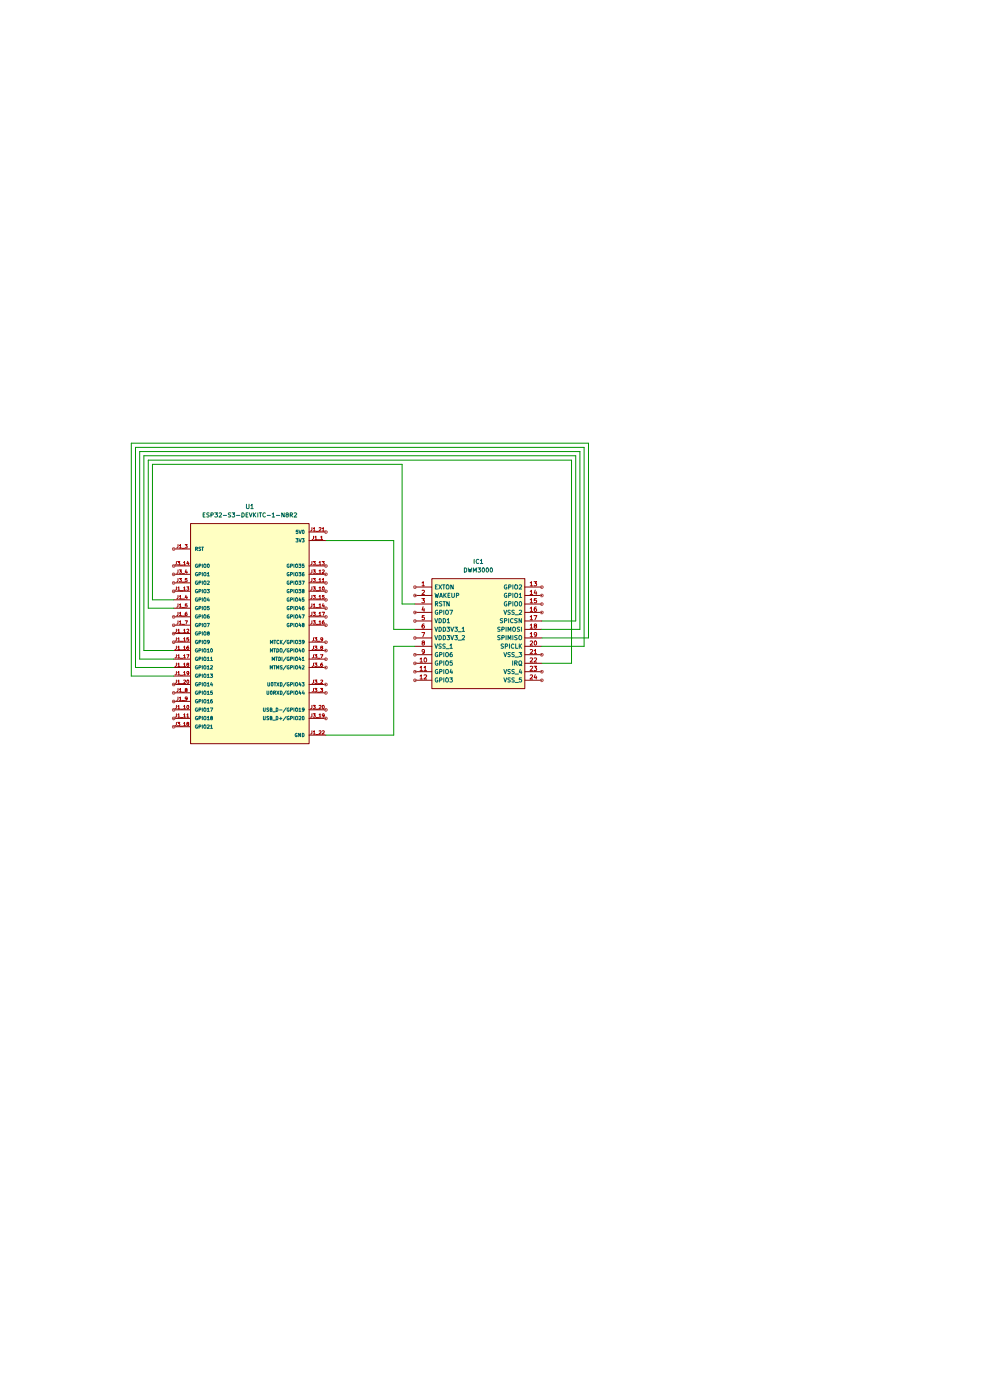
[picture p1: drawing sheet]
(kicad_sch
 (version 20250114)
 (generator "eeschema")
 (generator_version "9.0")
 (paper "A4")
 (lib_symbols
  (symbol "DWM3000:DWM3000" (exclude_from_sim no) (in_bom yes) (on_board yes)
   (property "Reference" "IC" (at 34.29 7.62 0) (effects (font (size 1.27 1.27)) (justify left top)))
   (property "Value" "DWM3000" (at 34.29 5.08 0) (effects (font (size 1.27 1.27)) (justify left top)))
   (property "Footprint" "DWM3000" (at 34.29 -94.92 0) (effects (font (size 1.27 1.27)) (justify left top) (hide yes)))
   (property "Datasheet" "https://www.qorvo.com/products/p/DWM3000#documents" (at 34.29 -194.92 0) (effects (font (size 1.27 1.27)) (justify left top) (hide yes)))
   (property "Description" "6.5 & 8.0 GHz Ultra-Wideband (UWB) Module,Supply voltage: 2.5 to 3.6 V (VDD3V3), 1.62 to 3.6 V (VDD1)." (at 0 0 0) (effects (font (size 1.27 1.27)) (hide yes)))
   (property "Height" "2.89" (at 34.29 -394.92 0) (effects (font (size 1.27 1.27)) (justify left top) (hide yes)))
   (property "Manufacturer_Name" "Qorvo" (at 34.29 -494.92 0) (effects (font (size 1.27 1.27)) (justify left top) (hide yes)))
   (property "Manufacturer_Part_Number" "DWM3000" (at 34.29 -594.92 0) (effects (font (size 1.27 1.27)) (justify left top) (hide yes)))
   (property "Mouser Part Number" "N/A" (at 34.29 -694.92 0) (effects (font (size 1.27 1.27)) (justify left top) (hide yes)))
   (property "Mouser Price/Stock" "https://www.mouser.co.uk/ProductDetail/Qorvo/DWM3000?qs=iLbezkQI%252BsgcUwU6rIS9AQ%3D%3D" (at 34.29 -794.92 0) (effects (font (size 1.27 1.27)) (justify left top) (hide yes)))
   (property "Arrow Part Number" "" (at 34.29 -894.92 0) (effects (font (size 1.27 1.27)) (justify left top) (hide yes)))
   (property "Arrow Price/Stock" "" (at 34.29 -994.92 0) (effects (font (size 1.27 1.27)) (justify left top) (hide yes)))
   (symbol "DWM3000_1_1"
    (rectangle (start 5.08 2.54) (end 33.02 -30.48) (stroke (width 0.254) (type default)) (fill (type background)))
    (pin passive line (at 0 0 0) (length 5.08) (name "EXTON" (effects (font (size 1.27 1.27)))) (number "1" (effects (font (size 1.27 1.27)))))
    (pin passive line (at 0 -2.54 0) (length 5.08) (name "WAKEUP" (effects (font (size 1.27 1.27)))) (number "2" (effects (font (size 1.27 1.27)))))
    (pin passive line (at 0 -5.08 0) (length 5.08) (name "RSTN" (effects (font (size 1.27 1.27)))) (number "3" (effects (font (size 1.27 1.27)))))
    (pin passive line (at 0 -7.62 0) (length 5.08) (name "GPIO7" (effects (font (size 1.27 1.27)))) (number "4" (effects (font (size 1.27 1.27)))))
    (pin passive line (at 0 -10.16 0) (length 5.08) (name "VDD1" (effects (font (size 1.27 1.27)))) (number "5" (effects (font (size 1.27 1.27)))))
    (pin passive line (at 0 -12.7 0) (length 5.08) (name "VDD3V3_1" (effects (font (size 1.27 1.27)))) (number "6" (effects (font (size 1.27 1.27)))))
    (pin passive line (at 0 -15.24 0) (length 5.08) (name "VDD3V3_2" (effects (font (size 1.27 1.27)))) (number "7" (effects (font (size 1.27 1.27)))))
    (pin passive line (at 0 -17.78 0) (length 5.08) (name "VSS_1" (effects (font (size 1.27 1.27)))) (number "8" (effects (font (size 1.27 1.27)))))
    (pin passive line (at 0 -20.32 0) (length 5.08) (name "GPIO6" (effects (font (size 1.27 1.27)))) (number "9" (effects (font (size 1.27 1.27)))))
    (pin passive line (at 0 -22.86 0) (length 5.08) (name "GPIO5" (effects (font (size 1.27 1.27)))) (number "10" (effects (font (size 1.27 1.27)))))
    (pin passive line (at 0 -25.4 0) (length 5.08) (name "GPIO4" (effects (font (size 1.27 1.27)))) (number "11" (effects (font (size 1.27 1.27)))))
    (pin passive line (at 0 -27.94 0) (length 5.08) (name "GPIO3" (effects (font (size 1.27 1.27)))) (number "12" (effects (font (size 1.27 1.27)))))
    (pin passive line (at 38.1 0 180) (length 5.08) (name "GPIO2" (effects (font (size 1.27 1.27)))) (number "13" (effects (font (size 1.27 1.27)))))
    (pin passive line (at 38.1 -2.54 180) (length 5.08) (name "GPIO1" (effects (font (size 1.27 1.27)))) (number "14" (effects (font (size 1.27 1.27)))))
    (pin passive line (at 38.1 -5.08 180) (length 5.08) (name "GPIO0" (effects (font (size 1.27 1.27)))) (number "15" (effects (font (size 1.27 1.27)))))
    (pin passive line (at 38.1 -7.62 180) (length 5.08) (name "VSS_2" (effects (font (size 1.27 1.27)))) (number "16" (effects (font (size 1.27 1.27)))))
    (pin passive line (at 38.1 -10.16 180) (length 5.08) (name "SPICSN" (effects (font (size 1.27 1.27)))) (number "17" (effects (font (size 1.27 1.27)))))
    (pin passive line (at 38.1 -12.7 180) (length 5.08) (name "SPIMOSI" (effects (font (size 1.27 1.27)))) (number "18" (effects (font (size 1.27 1.27)))))
    (pin passive line (at 38.1 -15.24 180) (length 5.08) (name "SPIMISO" (effects (font (size 1.27 1.27)))) (number "19" (effects (font (size 1.27 1.27)))))
    (pin passive line (at 38.1 -17.78 180) (length 5.08) (name "SPICLK" (effects (font (size 1.27 1.27)))) (number "20" (effects (font (size 1.27 1.27)))))
    (pin passive line (at 38.1 -20.32 180) (length 5.08) (name "VSS_3" (effects (font (size 1.27 1.27)))) (number "21" (effects (font (size 1.27 1.27)))))
    (pin passive line (at 38.1 -22.86 180) (length 5.08) (name "IRQ" (effects (font (size 1.27 1.27)))) (number "22" (effects (font (size 1.27 1.27)))))
    (pin passive line (at 38.1 -25.4 180) (length 5.08) (name "VSS_4" (effects (font (size 1.27 1.27)))) (number "23" (effects (font (size 1.27 1.27)))))
    (pin passive line (at 38.1 -27.94 180) (length 5.08) (name "VSS_5" (effects (font (size 1.27 1.27)))) (number "24" (effects (font (size 1.27 1.27))))))
   (embedded_fonts no))
  (symbol "ESP32-S3-DEVKITC-1-N8R2:ESP32-S3-DEVKITC-1-N8R2"
   (pin_names
    (offset 1.016)) (exclude_from_sim no) (in_bom yes) (on_board yes)
   (property "Reference" "U" (at -17.78 35.56 0) (effects (font (size 1.27 1.27)) (justify left top)))
   (property "Value" "ESP32-S3-DEVKITC-1-N8R2" (at -17.78 -35.56 0) (effects (font (size 1.27 1.27)) (justify left bottom)))
   (property "Footprint" "ESP32-S3-DEVKITC-1-N8R2:XCVR_ESP32-S3-DEVKITC-1-N8R2" (at 0 0 0) (effects (font (size 1.27 1.27)) (justify bottom) (hide yes)))
   (property "Datasheet" "" (at 0 0 0) (effects (font (size 1.27 1.27)) (hide yes)))
   (property "Description" "" (at 0 0 0) (effects (font (size 1.27 1.27)) (hide yes)))
   (property "MF" "Espressif Systems" (at 0 0 0) (effects (font (size 1.27 1.27)) (justify bottom) (hide yes)))
   (property "Description_1" "WiFi Development Tools - 802.11 ESP32-S3 general-purpose development board, embeds ESP32-S3-WROOM-1-N8R2, with pin header" (at 0 0 0) (effects (font (size 1.27 1.27)) (justify bottom) (hide yes)))
   (property "Package" "None" (at 0 0 0) (effects (font (size 1.27 1.27)) (justify bottom) (hide yes)))
   (property "Price" "None" (at 0 0 0) (effects (font (size 1.27 1.27)) (justify bottom) (hide yes)))
   (property "Check_prices" "https://www.snapeda.com/parts/ESP32-S3-DEVKITC-1-N8R2/Espressif+Systems/view-part/?ref=eda" (at 0 0 0) (effects (font (size 1.27 1.27)) (justify bottom) (hide yes)))
   (property "STANDARD" "Manufacturer Recommendations" (at 0 0 0) (effects (font (size 1.27 1.27)) (justify bottom) (hide yes)))
   (property "PARTREV" "V1" (at 0 0 0) (effects (font (size 1.27 1.27)) (justify bottom) (hide yes)))
   (property "SnapEDA_Link" "https://www.snapeda.com/parts/ESP32-S3-DEVKITC-1-N8R2/Espressif+Systems/view-part/?ref=snap" (at 0 0 0) (effects (font (size 1.27 1.27)) (justify bottom) (hide yes)))
   (property "MP" "ESP32-S3-DEVKITC-1-N8R2" (at 0 0 0) (effects (font (size 1.27 1.27)) (justify bottom) (hide yes)))
   (property "Purchase-URL" "https://www.snapeda.com/api/url_track_click_mouser/?unipart_id=8918256&manufacturer=Espressif Systems&part_name=ESP32-S3-DEVKITC-1-N8R2&search_term=esp32-s3 devkit c" (at 0 0 0) (effects (font (size 1.27 1.27)) (justify bottom) (hide yes)))
   (property "Availability" "In Stock" (at 0 0 0) (effects (font (size 1.27 1.27)) (justify bottom) (hide yes)))
   (property "MANUFACTURER" "Espressif" (at 0 0 0) (effects (font (size 1.27 1.27)) (justify bottom) (hide yes)))
   (symbol "ESP32-S3-DEVKITC-1-N8R2_0_0"
    (rectangle (start -17.78 -33.02) (end 17.78 33.02) (stroke (width 0.254) (type default)) (fill (type background)))
    (pin input line (at -22.86 25.4 0) (length 5.08) (name "RST" (effects (font (size 1.016 1.016)))) (number "J1_3" (effects (font (size 1.016 1.016)))))
    (pin bidirectional line (at -22.86 20.32 0) (length 5.08) (name "GPIO0" (effects (font (size 1.016 1.016)))) (number "J3_14" (effects (font (size 1.016 1.016)))))
    (pin bidirectional line (at -22.86 17.78 0) (length 5.08) (name "GPIO1" (effects (font (size 1.016 1.016)))) (number "J3_4" (effects (font (size 1.016 1.016)))))
    (pin bidirectional line (at -22.86 15.24 0) (length 5.08) (name "GPIO2" (effects (font (size 1.016 1.016)))) (number "J3_5" (effects (font (size 1.016 1.016)))))
    (pin bidirectional line (at -22.86 12.7 0) (length 5.08) (name "GPIO3" (effects (font (size 1.016 1.016)))) (number "J1_13" (effects (font (size 1.016 1.016)))))
    (pin bidirectional line (at -22.86 10.16 0) (length 5.08) (name "GPIO4" (effects (font (size 1.016 1.016)))) (number "J1_4" (effects (font (size 1.016 1.016)))))
    (pin bidirectional line (at -22.86 7.62 0) (length 5.08) (name "GPIO5" (effects (font (size 1.016 1.016)))) (number "J1_5" (effects (font (size 1.016 1.016)))))
    (pin bidirectional line (at -22.86 5.08 0) (length 5.08) (name "GPIO6" (effects (font (size 1.016 1.016)))) (number "J1_6" (effects (font (size 1.016 1.016)))))
    (pin bidirectional line (at -22.86 2.54 0) (length 5.08) (name "GPIO7" (effects (font (size 1.016 1.016)))) (number "J1_7" (effects (font (size 1.016 1.016)))))
    (pin bidirectional line (at -22.86 0 0) (length 5.08) (name "GPIO8" (effects (font (size 1.016 1.016)))) (number "J1_12" (effects (font (size 1.016 1.016)))))
    (pin bidirectional line (at -22.86 -2.54 0) (length 5.08) (name "GPIO9" (effects (font (size 1.016 1.016)))) (number "J1_15" (effects (font (size 1.016 1.016)))))
    (pin bidirectional line (at -22.86 -5.08 0) (length 5.08) (name "GPIO10" (effects (font (size 1.016 1.016)))) (number "J1_16" (effects (font (size 1.016 1.016)))))
    (pin bidirectional line (at -22.86 -7.62 0) (length 5.08) (name "GPIO11" (effects (font (size 1.016 1.016)))) (number "J1_17" (effects (font (size 1.016 1.016)))))
    (pin bidirectional line (at -22.86 -10.16 0) (length 5.08) (name "GPIO12" (effects (font (size 1.016 1.016)))) (number "J1_18" (effects (font (size 1.016 1.016)))))
    (pin bidirectional line (at -22.86 -12.7 0) (length 5.08) (name "GPIO13" (effects (font (size 1.016 1.016)))) (number "J1_19" (effects (font (size 1.016 1.016)))))
    (pin bidirectional line (at -22.86 -15.24 0) (length 5.08) (name "GPIO14" (effects (font (size 1.016 1.016)))) (number "J1_20" (effects (font (size 1.016 1.016)))))
    (pin bidirectional line (at -22.86 -17.78 0) (length 5.08) (name "GPIO15" (effects (font (size 1.016 1.016)))) (number "J1_8" (effects (font (size 1.016 1.016)))))
    (pin bidirectional line (at -22.86 -20.32 0) (length 5.08) (name "GPIO16" (effects (font (size 1.016 1.016)))) (number "J1_9" (effects (font (size 1.016 1.016)))))
    (pin bidirectional line (at -22.86 -22.86 0) (length 5.08) (name "GPIO17" (effects (font (size 1.016 1.016)))) (number "J1_10" (effects (font (size 1.016 1.016)))))
    (pin bidirectional line (at -22.86 -25.4 0) (length 5.08) (name "GPIO18" (effects (font (size 1.016 1.016)))) (number "J1_11" (effects (font (size 1.016 1.016)))))
    (pin bidirectional line (at -22.86 -27.94 0) (length 5.08) (name "GPIO21" (effects (font (size 1.016 1.016)))) (number "J3_18" (effects (font (size 1.016 1.016)))))
    (pin power_in line (at 22.86 30.48 180) (length 5.08) (name "5V0" (effects (font (size 1.016 1.016)))) (number "J1_21" (effects (font (size 1.016 1.016)))))
    (pin power_in line (at 22.86 27.94 180) (length 5.08) (name "3V3" (effects (font (size 1.016 1.016)))) (number "J1_1" (effects (font (size 1.016 1.016)))))
    (pin power_in line (at 22.86 27.94 180) (length 5.08) (hide yes) (name "3V3" (effects (font (size 1.016 1.016)))) (number "J1_2" (effects (font (size 1.016 1.016)))))
    (pin bidirectional line (at 22.86 20.32 180) (length 5.08) (name "GPIO35" (effects (font (size 1.016 1.016)))) (number "J3_13" (effects (font (size 1.016 1.016)))))
    (pin bidirectional line (at 22.86 17.78 180) (length 5.08) (name "GPIO36" (effects (font (size 1.016 1.016)))) (number "J3_12" (effects (font (size 1.016 1.016)))))
    (pin bidirectional line (at 22.86 15.24 180) (length 5.08) (name "GPIO37" (effects (font (size 1.016 1.016)))) (number "J3_11" (effects (font (size 1.016 1.016)))))
    (pin bidirectional line (at 22.86 12.7 180) (length 5.08) (name "GPIO38" (effects (font (size 1.016 1.016)))) (number "J3_10" (effects (font (size 1.016 1.016)))))
    (pin bidirectional line (at 22.86 10.16 180) (length 5.08) (name "GPIO45" (effects (font (size 1.016 1.016)))) (number "J3_15" (effects (font (size 1.016 1.016)))))
    (pin bidirectional line (at 22.86 7.62 180) (length 5.08) (name "GPIO46" (effects (font (size 1.016 1.016)))) (number "J1_14" (effects (font (size 1.016 1.016)))))
    (pin bidirectional line (at 22.86 5.08 180) (length 5.08) (name "GPIO47" (effects (font (size 1.016 1.016)))) (number "J3_17" (effects (font (size 1.016 1.016)))))
    (pin bidirectional line (at 22.86 2.54 180) (length 5.08) (name "GPIO48" (effects (font (size 1.016 1.016)))) (number "J3_16" (effects (font (size 1.016 1.016)))))
    (pin bidirectional line (at 22.86 -2.54 180) (length 5.08) (name "MTCK/GPIO39" (effects (font (size 1.016 1.016)))) (number "J3_9" (effects (font (size 1.016 1.016)))))
    (pin bidirectional line (at 22.86 -5.08 180) (length 5.08) (name "MTDO/GPIO40" (effects (font (size 1.016 1.016)))) (number "J3_8" (effects (font (size 1.016 1.016)))))
    (pin bidirectional line (at 22.86 -7.62 180) (length 5.08) (name "MTDI/GPIO41" (effects (font (size 1.016 1.016)))) (number "J3_7" (effects (font (size 1.016 1.016)))))
    (pin bidirectional line (at 22.86 -10.16 180) (length 5.08) (name "MTMS/GPIO42" (effects (font (size 1.016 1.016)))) (number "J3_6" (effects (font (size 1.016 1.016)))))
    (pin bidirectional line (at 22.86 -15.24 180) (length 5.08) (name "U0TXD/GPIO43" (effects (font (size 1.016 1.016)))) (number "J3_2" (effects (font (size 1.016 1.016)))))
    (pin bidirectional line (at 22.86 -17.78 180) (length 5.08) (name "U0RXD/GPIO44" (effects (font (size 1.016 1.016)))) (number "J3_3" (effects (font (size 1.016 1.016)))))
    (pin bidirectional line (at 22.86 -22.86 180) (length 5.08) (name "USB_D-/GPIO19" (effects (font (size 1.016 1.016)))) (number "J3_20" (effects (font (size 1.016 1.016)))))
    (pin bidirectional line (at 22.86 -25.4 180) (length 5.08) (name "USB_D+/GPIO20" (effects (font (size 1.016 1.016)))) (number "J3_19" (effects (font (size 1.016 1.016)))))
    (pin power_in line (at 22.86 -30.48 180) (length 5.08) (name "GND" (effects (font (size 1.016 1.016)))) (number "J1_22" (effects (font (size 1.016 1.016)))))
    (pin power_in line (at 22.86 -30.48 180) (length 5.08) (hide yes) (name "GND" (effects (font (size 1.016 1.016)))) (number "J3_1" (effects (font (size 1.016 1.016)))))
    (pin power_in line (at 22.86 -30.48 180) (length 5.08) (hide yes) (name "GND" (effects (font (size 1.016 1.016)))) (number "J3_21" (effects (font (size 1.016 1.016)))))
    (pin power_in line (at 22.86 -30.48 180) (length 5.08) (hide yes) (name "GND" (effects (font (size 1.016 1.016)))) (number "J3_22" (effects (font (size 1.016 1.016))))))
   (embedded_fonts no)))
 (wire
  (pts (xy 97.79 115.57) (xy 118.11 115.57))
  (stroke (width 0) (type default)))
 (wire
  (pts (xy 52.07 95.25) (xy 40.64 95.25))
  (stroke (width 0) (type default)))
 (wire
  (pts (xy 45.72 34.29) (xy 120.65 34.29))
  (stroke (width 0) (type default)))
 (wire
  (pts (xy 52.07 77.47) (xy 44.45 77.47))
  (stroke (width 0) (type default)))
 (wire
  (pts (xy 44.45 33.02) (xy 171.45 33.02))
  (stroke (width 0) (type default)))
 (wire
  (pts (xy 120.65 34.29) (xy 120.65 76.2))
  (stroke (width 0) (type default)))
 (wire
  (pts (xy 173.99 30.48) (xy 173.99 83.82))
  (stroke (width 0) (type default)))
 (wire
  (pts (xy 44.45 77.47) (xy 44.45 33.02))
  (stroke (width 0) (type default)))
 (wire
  (pts (xy 52.07 90.17) (xy 43.18 90.17))
  (stroke (width 0) (type default)))
 (wire
  (pts (xy 40.64 29.21) (xy 175.26 29.21))
  (stroke (width 0) (type default)))
 (wire
  (pts (xy 97.79 57.15) (xy 118.11 57.15))
  (stroke (width 0) (type default)))
 (wire
  (pts (xy 39.37 27.94) (xy 176.53 27.94))
  (stroke (width 0) (type default)))
 (wire
  (pts (xy 176.53 86.36) (xy 162.56 86.36))
  (stroke (width 0) (type default)))
 (wire
  (pts (xy 41.91 92.71) (xy 41.91 30.48))
  (stroke (width 0) (type default)))
 (wire
  (pts (xy 52.07 74.93) (xy 45.72 74.93))
  (stroke (width 0) (type default)))
 (wire
  (pts (xy 172.72 31.75) (xy 172.72 81.28))
  (stroke (width 0) (type default)))
 (wire
  (pts (xy 171.45 93.98) (xy 162.56 93.98))
  (stroke (width 0) (type default)))
 (wire
  (pts (xy 52.07 97.79) (xy 39.37 97.79))
  (stroke (width 0) (type default)))
 (wire
  (pts (xy 52.07 92.71) (xy 41.91 92.71))
  (stroke (width 0) (type default)))
 (wire
  (pts (xy 41.91 30.48) (xy 173.99 30.48))
  (stroke (width 0) (type default)))
 (wire
  (pts (xy 173.99 83.82) (xy 162.56 83.82))
  (stroke (width 0) (type default)))
 (wire
  (pts (xy 172.72 81.28) (xy 162.56 81.28))
  (stroke (width 0) (type default)))
 (wire
  (pts (xy 118.11 88.9) (xy 124.46 88.9))
  (stroke (width 0) (type default)))
 (wire
  (pts (xy 118.11 115.57) (xy 118.11 88.9))
  (stroke (width 0) (type default)))
 (wire
  (pts (xy 118.11 57.15) (xy 118.11 83.82))
  (stroke (width 0) (type default)))
 (wire
  (pts (xy 45.72 74.93) (xy 45.72 34.29))
  (stroke (width 0) (type default)))
 (wire
  (pts (xy 43.18 90.17) (xy 43.18 31.75))
  (stroke (width 0) (type default)))
 (wire
  (pts (xy 171.45 33.02) (xy 171.45 93.98))
  (stroke (width 0) (type default)))
 (wire
  (pts (xy 175.26 29.21) (xy 175.26 88.9))
  (stroke (width 0) (type default)))
 (wire
  (pts (xy 175.26 88.9) (xy 162.56 88.9))
  (stroke (width 0) (type default)))
 (wire
  (pts (xy 118.11 83.82) (xy 124.46 83.82))
  (stroke (width 0) (type default)))
 (wire
  (pts (xy 176.53 27.94) (xy 176.53 86.36))
  (stroke (width 0) (type default)))
 (wire
  (pts (xy 39.37 97.79) (xy 39.37 27.94))
  (stroke (width 0) (type default)))
 (wire
  (pts (xy 120.65 76.2) (xy 124.46 76.2))
  (stroke (width 0) (type default)))
 (wire
  (pts (xy 43.18 31.75) (xy 172.72 31.75))
  (stroke (width 0) (type default)))
 (wire
  (pts (xy 40.64 95.25) (xy 40.64 29.21))
  (stroke (width 0) (type default)))
 (symbol
  (lib_id "ESP32-S3-DEVKITC-1-N8R2:ESP32-S3-DEVKITC-1-N8R2")
  (at 74.93 85.09 0)
  (unit 1)
  (exclude_from_sim no)
  (in_bom yes)
  (on_board yes)
  (dnp no)
  (fields_autoplaced yes)
  (property "Reference" "U1" (at 74.93 46.99 0) (effects (font (size 1.27 1.27))))
  (property "Value" "ESP32-S3-DEVKITC-1-N8R2" (at 74.93 49.53 0) (effects (font (size 1.27 1.27))))
  (property "Footprint" "ESP32-S3-DEVKITC-1-N8R2:XCVR_ESP32-S3-DEVKITC-1-N8R2" (at 74.93 85.09 0) (effects (font (size 1.27 1.27)) (justify bottom) (hide yes)))
  (property "Datasheet" "" (at 74.93 85.09 0) (effects (font (size 1.27 1.27)) (hide yes)))
  (property "Description" "" (at 74.93 85.09 0) (effects (font (size 1.27 1.27)) (hide yes)))
  (property "MF" "Espressif Systems" (at 74.93 85.09 0) (effects (font (size 1.27 1.27)) (justify bottom) (hide yes)))
  (property "Description_1" "WiFi Development Tools - 802.11 ESP32-S3 general-purpose development board, embeds ESP32-S3-WROOM-1-N8R2, with pin header" (at 74.93 85.09 0) (effects (font (size 1.27 1.27)) (justify bottom) (hide yes)))
  (property "Package" "None" (at 74.93 85.09 0) (effects (font (size 1.27 1.27)) (justify bottom) (hide yes)))
  (property "Price" "None" (at 74.93 85.09 0) (effects (font (size 1.27 1.27)) (justify bottom) (hide yes)))
  (property "Check_prices" "https://www.snapeda.com/parts/ESP32-S3-DEVKITC-1-N8R2/Espressif+Systems/view-part/?ref=eda" (at 74.93 85.09 0) (effects (font (size 1.27 1.27)) (justify bottom) (hide yes)))
  (property "STANDARD" "Manufacturer Recommendations" (at 74.93 85.09 0) (effects (font (size 1.27 1.27)) (justify bottom) (hide yes)))
  (property "PARTREV" "V1" (at 74.93 85.09 0) (effects (font (size 1.27 1.27)) (justify bottom) (hide yes)))
  (property "SnapEDA_Link" "https://www.snapeda.com/parts/ESP32-S3-DEVKITC-1-N8R2/Espressif+Systems/view-part/?ref=snap" (at 74.93 85.09 0) (effects (font (size 1.27 1.27)) (justify bottom) (hide yes)))
  (property "MP" "ESP32-S3-DEVKITC-1-N8R2" (at 74.93 85.09 0) (effects (font (size 1.27 1.27)) (justify bottom) (hide yes)))
  (property "Purchase-URL" "https://www.snapeda.com/api/url_track_click_mouser/?unipart_id=8918256&manufacturer=Espressif Systems&part_name=ESP32-S3-DEVKITC-1-N8R2&search_term=esp32-s3 devkit c" (at 74.93 85.09 0) (effects (font (size 1.27 1.27)) (justify bottom) (hide yes)))
  (property "Availability" "In Stock" (at 74.93 85.09 0) (effects (font (size 1.27 1.27)) (justify bottom) (hide yes)))
  (property "MANUFACTURER" "Espressif" (at 74.93 85.09 0) (effects (font (size 1.27 1.27)) (justify bottom) (hide yes)))
  (pin "J1_7")
  (pin "J3_5")
  (pin "J1_5")
  (pin "J1_6")
  (pin "J3_4")
  (pin "J1_4")
  (pin "J1_3")
  (pin "J3_14")
  (pin "J1_13")
  (pin "J1_20")
  (pin "J3_10")
  (pin "J1_18")
  (pin "J1_9")
  (pin "J3_15")
  (pin "J3_2")
  (pin "J3_19")
  (pin "J1_15")
  (pin "J1_19")
  (pin "J1_12")
  (pin "J3_7")
  (pin "J1_17")
  (pin "J1_11")
  (pin "J1_16")
  (pin "J3_18")
  (pin "J1_10")
  (pin "J1_1")
  (pin "J3_12")
  (pin "J3_8")
  (pin "J3_6")
  (pin "J3_3")
  (pin "J1_8")
  (pin "J1_2")
  (pin "J1_21")
  (pin "J3_13")
  (pin "J3_11")
  (pin "J3_17")
  (pin "J3_16")
  (pin "J1_14")
  (pin "J3_9")
  (pin "J3_20")
  (pin "J3_22")
  (pin "J3_21")
  (pin "J1_22")
  (pin "J3_1"))
 (symbol
  (lib_id "DWM3000:DWM3000")
  (at 124.46 71.12 0)
  (unit 1)
  (exclude_from_sim no)
  (in_bom yes)
  (on_board yes)
  (dnp no)
  (fields_autoplaced yes)
  (property "Reference" "IC1" (at 143.51 63.5 0) (effects (font (size 1.27 1.27))))
  (property "Value" "DWM3000" (at 143.51 66.04 0) (effects (font (size 1.27 1.27))))
  (property "Footprint" "DWM3000" (at 158.75 166.04 0) (effects (font (size 1.27 1.27)) (justify left top) (hide yes)))
  (property "Datasheet" "https://www.qorvo.com/products/p/DWM3000#documents" (at 158.75 266.04 0) (effects (font (size 1.27 1.27)) (justify left top) (hide yes)))
  (property "Description" "6.5 & 8.0 GHz Ultra-Wideband (UWB) Module,Supply voltage: 2.5 to 3.6 V (VDD3V3), 1.62 to 3.6 V (VDD1)." (at 124.46 71.12 0) (effects (font (size 1.27 1.27)) (hide yes)))
  (property "Height" "2.89" (at 158.75 466.04 0) (effects (font (size 1.27 1.27)) (justify left top) (hide yes)))
  (property "Manufacturer_Name" "Qorvo" (at 158.75 566.04 0) (effects (font (size 1.27 1.27)) (justify left top) (hide yes)))
  (property "Manufacturer_Part_Number" "DWM3000" (at 158.75 666.04 0) (effects (font (size 1.27 1.27)) (justify left top) (hide yes)))
  (property "Mouser Part Number" "N/A" (at 158.75 766.04 0) (effects (font (size 1.27 1.27)) (justify left top) (hide yes)))
  (property "Mouser Price/Stock" "https://www.mouser.co.uk/ProductDetail/Qorvo/DWM3000?qs=iLbezkQI%252BsgcUwU6rIS9AQ%3D%3D" (at 158.75 866.04 0) (effects (font (size 1.27 1.27)) (justify left top) (hide yes)))
  (property "Arrow Part Number" "" (at 158.75 966.04 0) (effects (font (size 1.27 1.27)) (justify left top) (hide yes)))
  (property "Arrow Price/Stock" "" (at 158.75 1066.04 0) (effects (font (size 1.27 1.27)) (justify left top) (hide yes)))
  (pin "15")
  (pin "3")
  (pin "7")
  (pin "6")
  (pin "9")
  (pin "5")
  (pin "11")
  (pin "2")
  (pin "13")
  (pin "8")
  (pin "10")
  (pin "4")
  (pin "12")
  (pin "14")
  (pin "22")
  (pin "1")
  (pin "16")
  (pin "20")
  (pin "24")
  (pin "17")
  (pin "19")
  (pin "21")
  (pin "18")
  (pin "23"))
 (sheet_instances
  (path ""
   (page "1")))
 (embedded_fonts no))
